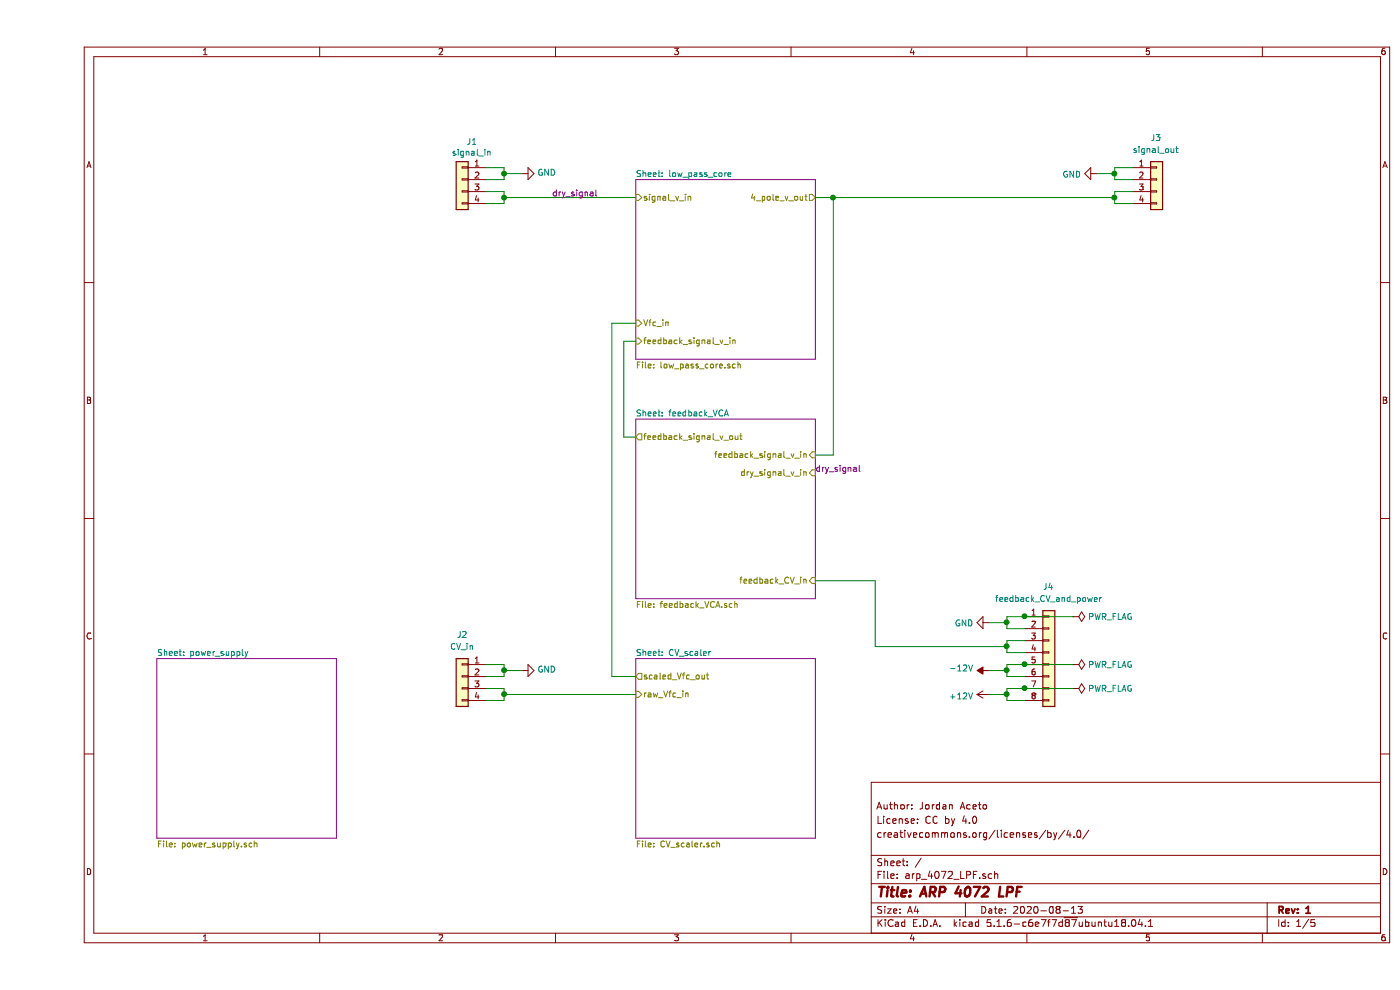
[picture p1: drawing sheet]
EESchema Schematic File Version 4
EELAYER 30 0
EELAYER END
$Descr A4 11693 8268
encoding utf-8
Sheet 1 5
Title "ARP 4072 LPF"
Date "2020-08-13"
Rev "1"
Comp ""
Comment1 "creativecommons.org/licenses/by/4.0/"
Comment2 "License: CC by 4.0"
Comment3 "Author: Jordan Aceto"
Comment4 ""
$EndDescr
$Sheet
S 5000 1500 1500 1500
U 5EFF89D4
F0 "low_pass_core" 50
F1 "low_pass_core.sch" 50
F2 "4_pole_v_out" O R 6500 1650 50 
F3 "signal_v_in" I L 5000 1650 50 
F4 "Vfc_in" I L 5000 2700 50 
F5 "feedback_signal_v_in" I L 5000 2850 50 
$EndSheet
$Sheet
S 5000 5500 1500 1500
U 5F1BE863
F0 "CV_scaler" 50
F1 "CV_scaler.sch" 50
F2 "raw_Vfc_in" I L 5000 5800 50 
F3 "scaled_Vfc_out" O L 5000 5650 50 
$EndSheet
$Sheet
S 1000 5500 1500 1500
U 5F1BEA6E
F0 "power_supply" 50
F1 "power_supply.sch" 50
$EndSheet
Wire Wire Line
	5000 3650 4900 3650
Wire Wire Line
	4900 3650 4900 2850
Wire Wire Line
	4900 2850 5000 2850
Wire Wire Line
	5000 2700 4800 2700
Wire Wire Line
	4800 2700 4800 5650
Wire Wire Line
	4800 5650 5000 5650
$Comp
L Connector_Generic:Conn_01x04 J1
U 1 1
P 3550 1500
F 0 "J1" H 3468 1817 50  0000 C CNN
F 1 "signal_in" H 3468 1726 50  0000 C CNN
F 2 "Connector_PinHeader_2.54mm:PinHeader_1x04_P2.54mm_Vertical" H 3550 1500 50  0001 C CNN
F 3 "~" H 3550 1500 50  0001 C CNN
	1    3550 1500
	-1   0    0    -1  
$EndComp
Wire Wire Line
	3750 1400 3900 1400
Wire Wire Line
	3900 1400 3900 1450
Wire Wire Line
	3900 1500 3750 1500
Wire Wire Line
	3750 1600 3900 1600
Wire Wire Line
	3900 1600 3900 1650
Wire Wire Line
	3900 1700 3750 1700
$Comp
L power:GND #PWR0101
U 1 1
P 4050 1450
F 0 "#PWR0101" H 4050 1200 50  0001 C CNN
F 1 "GND" V 4055 1322 50  0000 R CNN
F 2 "" H 4050 1450 50  0001 C CNN
F 3 "" H 4050 1450 50  0001 C CNN
	1    4050 1450
	0    -1   -1   0   
$EndComp
Wire Wire Line
	4050 1450 3900 1450
Connection ~ 3900 1450
Wire Wire Line
	3900 1450 3900 1500
Wire Wire Line
	5000 1650 3900 1650
Connection ~ 3900 1650
Wire Wire Line
	3900 1650 3900 1700
$Comp
L Connector_Generic:Conn_01x04 J2
U 1 1
P 3550 5650
F 0 "J2" H 3550 6000 50  0000 C CNN
F 1 "CV_in" H 3550 5900 50  0000 C CNN
F 2 "Connector_PinHeader_2.54mm:PinHeader_1x04_P2.54mm_Vertical" H 3550 5650 50  0001 C CNN
F 3 "~" H 3550 5650 50  0001 C CNN
	1    3550 5650
	-1   0    0    -1  
$EndComp
Wire Wire Line
	3750 5550 3900 5550
Wire Wire Line
	3900 5550 3900 5600
Wire Wire Line
	3900 5650 3750 5650
$Comp
L power:GND #PWR0102
U 1 1
P 4050 5600
F 0 "#PWR0102" H 4050 5350 50  0001 C CNN
F 1 "GND" V 4055 5472 50  0000 R CNN
F 2 "" H 4050 5600 50  0001 C CNN
F 3 "" H 4050 5600 50  0001 C CNN
	1    4050 5600
	0    -1   -1   0   
$EndComp
Wire Wire Line
	4050 5600 3900 5600
Connection ~ 3900 5600
Wire Wire Line
	3900 5600 3900 5650
Wire Wire Line
	3750 5750 3900 5750
Wire Wire Line
	3900 5750 3900 5800
Wire Wire Line
	3900 5850 3750 5850
Wire Wire Line
	5000 5800 3900 5800
Connection ~ 3900 5800
Wire Wire Line
	3900 5800 3900 5850
$Comp
L Connector_Generic:Conn_01x04 J3
U 1 1
P 9350 1500
F 0 "J3" H 9300 1850 50  0000 L CNN
F 1 "signal_out" H 9150 1750 50  0000 L CNN
F 2 "Connector_PinHeader_2.54mm:PinHeader_1x04_P2.54mm_Vertical" H 9350 1500 50  0001 C CNN
F 3 "~" H 9350 1500 50  0001 C CNN
	1    9350 1500
	1    0    0    -1  
$EndComp
Wire Wire Line
	9150 1500 9000 1500
Wire Wire Line
	9000 1500 9000 1450
Wire Wire Line
	9000 1400 9150 1400
$Comp
L power:GND #PWR0103
U 1 1
P 8850 1450
F 0 "#PWR0103" H 8850 1200 50  0001 C CNN
F 1 "GND" V 8855 1322 50  0000 R CNN
F 2 "" H 8850 1450 50  0001 C CNN
F 3 "" H 8850 1450 50  0001 C CNN
	1    8850 1450
	0    1    1    0   
$EndComp
Wire Wire Line
	8850 1450 9000 1450
Connection ~ 9000 1450
Wire Wire Line
	9000 1450 9000 1400
$Comp
L Connector_Generic:Conn_01x08 J4
U 1 1
P 8450 5450
F 0 "J4" H 8400 6000 50  0000 L CNN
F 1 "feedback_CV_and_power" H 8000 5900 50  0000 L CNN
F 2 "Connector_PinHeader_2.54mm:PinHeader_1x08_P2.54mm_Vertical" H 8450 5450 50  0001 C CNN
F 3 "~" H 8450 5450 50  0001 C CNN
	1    8450 5450
	1    0    0    -1  
$EndComp
Wire Wire Line
	8250 5250 8100 5250
Wire Wire Line
	8100 5250 8100 5200
Wire Wire Line
	8100 5150 8250 5150
$Comp
L power:GND #PWR0104
U 1 1
P 7950 5200
F 0 "#PWR0104" H 7950 4950 50  0001 C CNN
F 1 "GND" V 7955 5072 50  0000 R CNN
F 2 "" H 7950 5200 50  0001 C CNN
F 3 "" H 7950 5200 50  0001 C CNN
	1    7950 5200
	0    1    1    0   
$EndComp
Wire Wire Line
	7950 5200 8100 5200
Connection ~ 8100 5200
Wire Wire Line
	8100 5200 8100 5150
Wire Wire Line
	8250 5450 8100 5450
Wire Wire Line
	8100 5350 8250 5350
Wire Wire Line
	8250 5650 8100 5650
Wire Wire Line
	8100 5650 8100 5600
Wire Wire Line
	8100 5550 8250 5550
Wire Wire Line
	7950 5600 8100 5600
Connection ~ 8100 5600
Wire Wire Line
	8100 5600 8100 5550
Wire Wire Line
	8250 5850 8100 5850
Wire Wire Line
	8100 5850 8100 5800
Wire Wire Line
	8100 5750 8250 5750
Wire Wire Line
	7950 5800 8100 5800
Connection ~ 8100 5800
Wire Wire Line
	8100 5800 8100 5750
Wire Wire Line
	8100 5350 8100 5400
$Comp
L power:+12V #PWR0105
U 1 1
P 7950 5800
F 0 "#PWR0105" H 7950 5650 50  0001 C CNN
F 1 "+12V" V 7965 5928 50  0000 L CNN
F 2 "" H 7950 5800 50  0001 C CNN
F 3 "" H 7950 5800 50  0001 C CNN
	1    7950 5800
	0    -1   1    0   
$EndComp
$Comp
L power:-12V #PWR0106
U 1 1
P 7950 5600
F 0 "#PWR0106" H 7950 5700 50  0001 C CNN
F 1 "-12V" V 7965 5728 50  0000 L CNN
F 2 "" H 7950 5600 50  0001 C CNN
F 3 "" H 7950 5600 50  0001 C CNN
	1    7950 5600
	0    -1   -1   0   
$EndComp
Wire Wire Line
	6500 4850 7000 4850
Wire Wire Line
	7000 4850 7000 5400
Wire Wire Line
	7000 5400 8100 5400
Connection ~ 8100 5400
Wire Wire Line
	8100 5400 8100 5450
$Comp
L power:PWR_FLAG #FLG0101
U 1 1
P 8650 5150
F 0 "#FLG0101" H 8650 5225 50  0001 C CNN
F 1 "PWR_FLAG" V 8650 5278 50  0000 L CNN
F 2 "" H 8650 5150 50  0001 C CNN
F 3 "~" H 8650 5150 50  0001 C CNN
	1    8650 5150
	0    1    1    0   
$EndComp
Wire Wire Line
	8650 5150 8250 5150
Connection ~ 8250 5150
$Comp
L power:PWR_FLAG #FLG0102
U 1 1
P 8650 5550
F 0 "#FLG0102" H 8650 5625 50  0001 C CNN
F 1 "PWR_FLAG" V 8650 5678 50  0000 L CNN
F 2 "" H 8650 5550 50  0001 C CNN
F 3 "~" H 8650 5550 50  0001 C CNN
	1    8650 5550
	0    1    1    0   
$EndComp
Wire Wire Line
	8650 5550 8250 5550
$Comp
L power:PWR_FLAG #FLG0103
U 1 1
P 8650 5750
F 0 "#FLG0103" H 8650 5825 50  0001 C CNN
F 1 "PWR_FLAG" V 8650 5878 50  0000 L CNN
F 2 "" H 8650 5750 50  0001 C CNN
F 3 "~" H 8650 5750 50  0001 C CNN
	1    8650 5750
	0    1    1    0   
$EndComp
Wire Wire Line
	8650 5750 8250 5750
Wire Wire Line
	9150 1600 9000 1600
Wire Wire Line
	9000 1700 9150 1700
$Sheet
S 5000 3500 1500 1500
U 5F0B7B01
F0 "feedback_VCA" 50
F1 "feedback_VCA.sch" 50
F2 "feedback_CV_in" I R 6500 4850 50 
F3 "feedback_signal_v_out" O L 5000 3650 50 
F4 "feedback_signal_v_in" I R 6500 3800 50 
F5 "dry_signal_v_in" I R 6500 3950 50 
$EndSheet
Wire Wire Line
	6500 1650 6650 1650
Wire Wire Line
	6650 1650 6650 3800
Wire Wire Line
	6650 3800 6500 3800
Text Label 4300 1650 0    50   ~ 0
dry_signal
Text Label 6500 3950 0    50   ~ 0
dry_signal
Wire Wire Line
	9000 1600 9000 1650
Wire Wire Line
	9000 1650 6650 1650
Connection ~ 9000 1650
Wire Wire Line
	9000 1650 9000 1700
Connection ~ 6650 1650
Connection ~ 8250 5550
Connection ~ 8250 5750
$EndSCHEMATC
